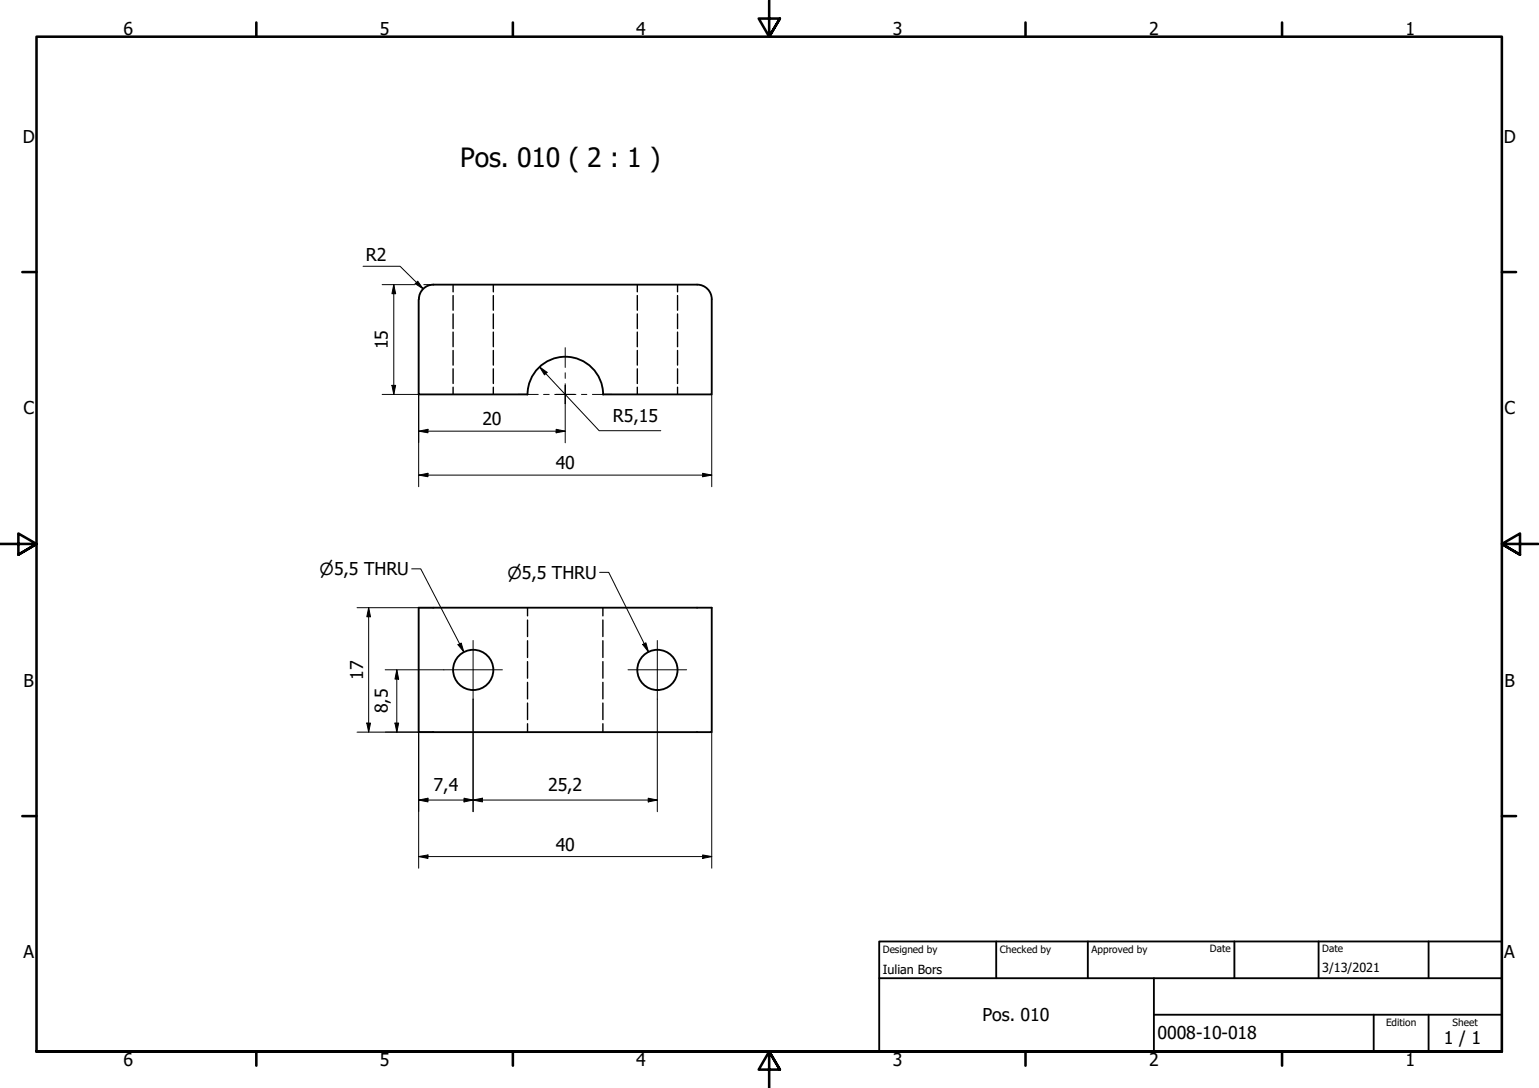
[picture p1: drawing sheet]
<svg xmlns="http://www.w3.org/2000/svg" width="420mm" height="297mm" viewBox="0 0 420 297" stroke-linecap="round" stroke-linejoin="round" font-family="sans-serif">
<!-- layer: Hidden (ISO) -->
<g fill="none" stroke="#000" stroke-width=".38">
<path d="M123.7 77.7v2M134.7 77.7v2M174 77.7v2M185 77.7v2M123.7 80.7v4M123.7 85.7v4M123.7 90.7v4M123.7 95.7v4M134.7 80.7v4M134.7 85.7v4M134.7 90.7v4M134.7 95.7v4"/>
<path d="M174 80.7v4M174 85.7v4M174 90.7v4M174 95.7v4M185 80.7v4M185 85.7v4M185 90.7v4M185 95.7v4M123.7 100.7v4M123.7 105.7v2M134.7 100.7v4M134.7 105.7v2"/>
<path d="M174 100.7v4M174 105.7v2M185 100.7v4M185 105.7v2M144 165.9v2.2M144 169.3v4.5M144 174.9v4.6M164.6 165.9v2.2M164.6 169.3v4.5M164.6 174.9v4.6M144 180.6v4.6M144 186.3v4.5"/>
<path d="M144 191.9v4.6M144 197.6v2.3M164.6 180.6v4.6M164.6 186.3v4.5M164.6 191.9v4.6M164.6 197.6v2.3"/>
</g>
<!-- layer: Visible (ISO) -->
<g fill="none" stroke="#000" stroke-width=".51">
<path d="M118.3 77.7h72M118.3 77.7a4 4 0 0 0-3.9 4M190.3 77.7a4 4 0 0 1 4 4v26h-29.7a10.3 10.3 0 0 0-10.3-10.3 10.3 10.3 0 0 0-10.3 10.3h-29.7v-26M114.3 165.9h80v34h-80z"/>
<circle cx="129.2" cy="182.9" r="5.5"/>
<circle cx="179.5" cy="182.9" r="5.5"/>
</g>
<!-- layer: Border (ISO) -->
<g fill="none" stroke="#000" stroke-width=".7">
<path d="M70 6.1v3.9M140 6.1v3.9M210 0v10l-2.9-4.9h5.8l-2.9 4.9 2.9-4.9M280 6.1v3.9M350 6.1v3.9M6.1 74.3h3.9M410 74.3h3.9M0 148.5h10l-5-2.8v5.7l5-2.9-5 2.9M420 148.5h-10l5-2.8v5.7l-5-2.9 5 2.9M6.1 222.8h3.9M410 222.8h3.9M10 287.1v-277.1h400v277.1h-400h400"/>
<path d="M70 287.1v3.8M140 287.1v3.8M212.9 292l-2.9-4.9 2.9 4.9h-5.8l2.9-4.9v9.9M280 287.1v3.8M350 287.1v3.8"/>
</g>
<!-- layer: Title (ISO) -->
<path d="M240 257h170v30.1h-170zM272 257v10.1M297 257v10.1M337 257v10.1M360 257v10.1M390 257v10.1M240 267.1h170M315 277h95M315 267.1v20M375 277v10.1M390 277v10.1" fill="none" stroke="#000" stroke-width=".51"/>
<!-- layer: Dimension (ISO) -->
<g fill="none" stroke="#000" stroke-width=".27">
<path d="M99.1 72.7h10.1l6.3 6.2M104.3 77.7h9M107.5 77.7l.5 2.5h-1zM107.5 77.7v30M113.3 77.5l.7-.7 1.5 2.1zM115.7 77.7h2.6M104.3 107.7h10v25.2M107 105.2h1l-.5 2.5zM114.3 117.7l2.5-.5v1zM114.3 117.7h40M147.3 100.2l2.1 1.4-.7 .7zM147.3 100.2l16.3 17.4h16.8"/>
<path d="M151.8 117.2l2.5 .5-2.5 .5zM154.3 110.2v10.7M194.3 107.7v25.2M114.3 129.7l2.5-.5v1zM114.3 129.7h80M191.8 129.2l2.5 .5-2.5 .5zM97.5 165.9h20.8M100.6 165.9l.6 2.5h-1.1zM100.6 165.9v34M97.5 199.9h20.8M100.1 197.4h1.1l-.6 2.5zM105.2 182.9h16"/>
<path d="M107.8 197.4h1l-.5 2.5zM108.3 182.9l.5 2.5h-1zM108.3 182.9v17M114.3 199.9v37.1M129.2 190.9v30.7M179.5 190.9v30.7M194.3 199.9v37.1M114.3 218.4l2.5-.5v1zM114.3 218.4h65.2M126.7 217.9l2.5 .5-2.5 .5zM129.2 218.4l2.5-.5v1zM177 217.9l2.5 .5-2.5 .5z"/>
<path d="M114.3 233.9l2.5-.5v1zM114.3 233.9h80M191.8 233.4l2.5 .5-2.5 .5z"/>
</g>
<g fill="#000">
<path d="M113.3 77.5l.7-.7 1.5 2.1z" fill-rule="evenodd"/>
<path d="M107.5 77.7l.5 2.5h-1z" fill-rule="evenodd"/>
<path d="M107 105.2h1l-.5 2.5z" fill-rule="evenodd"/>
<path d="M114.3 117.7l2.5-.5v1z" fill-rule="evenodd"/>
<path d="M147.3 100.2l2.1 1.4-.7 .7z" fill-rule="evenodd"/>
<path d="M151.8 117.2l2.5 .5-2.5 .5z" fill-rule="evenodd"/>
<path d="M114.3 129.7l2.5-.5v1z" fill-rule="evenodd"/>
<path d="M191.8 129.2l2.5 .5-2.5 .5z" fill-rule="evenodd"/>
<path d="M100.6 165.9l.6 2.5h-1.1z" fill-rule="evenodd"/>
<path d="M100.1 197.4h1.1l-.6 2.5z" fill-rule="evenodd"/>
<path d="M107.8 197.4h1l-.5 2.5z" fill-rule="evenodd"/>
<path d="M108.3 182.9l.5 2.5h-1z" fill-rule="evenodd"/>
<path d="M114.3 218.4l2.5-.5v1z" fill-rule="evenodd"/>
<path d="M126.7 217.9l2.5 .5-2.5 .5z" fill-rule="evenodd"/>
<path d="M129.2 218.4l2.5-.5v1z" fill-rule="evenodd"/>
<path d="M177 217.9l2.5 .5-2.5 .5z" fill-rule="evenodd"/>
<path d="M114.3 233.9l2.5-.5v1z" fill-rule="evenodd"/>
<path d="M191.8 233.4l2.5 .5-2.5 .5z" fill-rule="evenodd"/>
</g>
<!-- layer: Center Mark (ISO) -->
<g fill="none" stroke="#000" stroke-width=".27">
<path d="M154.3 94.9v5.4M141.5 107.7h5.4M148.4 107.7h1.5M151.4 107.7h2.9h-2.5M154.3 104.8v2.9v-2.5M154.3 110.2v-2.5v2.5M154.3 101.8v1.5M156.8 107.7h-2.5h2.9M158.7 107.7h1.5M161.7 107.7h5.4M129.2 174.9v16M179.5 174.9v16"/>
<path d="M121.2 182.9h16M171.4 182.9h16.1"/>
</g>
<!-- layer: Symbol (ISO) -->
<path d="M112.4 155.3h2.5l11.7 22.7M163.7 156.3h2.5l10.8 21.7M125 176l.9-.4 .7 2.4zM175.5 175.9l.8-.4 .7 2.5z" fill="none" stroke="#000" stroke-width=".27"/>
<g fill="#000">
<path d="M125 176l.9-.4 .7 2.4z" fill-rule="evenodd"/>
<path d="M175.5 175.9l.8-.4 .7 2.5z" fill-rule="evenodd"/>
</g>
<text font-size="7.2" x="125.6" y="45.7">Pos. 010 ( 2 : 1 )</text>
<g font-size="4.8">
<text x="33.7" y="9.6">6</text>
<text x="103.7" y="9.6">5</text>
<text x="173.7" y="9.6">4</text>
<text x="243.7" y="9.6">3</text>
<text x="313.7" y="9.6">2</text>
<text x="383.7" y="9.6">1</text>
<text x="6.2" y="38.9">D</text>
<text x="410.5" y="38.9">D</text>
<text x="99.9" y="71.2">R2</text>
<text x="105.9" y="95.3" transform="rotate(-90 105.9 95.3)">15</text>
<text x="6.4" y="113.1">C</text>
<text x="410.7" y="113.1">C</text>
<text x="131.7" y="116.1">20</text>
<text x="167.3" y="115.2">R5,15</text>
<text x="151.7" y="128.1">40</text>
<text x="99.1" y="185.5" transform="rotate(-90 99.1 185.5)">17</text>
<text x="6.4" y="187.4">B</text>
<text x="410.7" y="187.4">B</text>
<text x="105.9" y="194.7" transform="rotate(-90 105.9 194.7)">8,5</text>
<text x="118.4" y="216.1">7,4</text>
<text x="149.7" y="216.1">25,2</text>
<text x="151.7" y="232.3">40</text>
<text x="6.4" y="261.7">A</text>
<text x="410.7" y="261.7">A</text>
<text x="268.2" y="278.8">Pos. 010</text>
<text x="316" y="283.8">0008-10-018</text>
<text x="394.2" y="285">1 / 1</text>
<text x="33.7" y="290.9">6</text>
<text x="103.7" y="290.9">5</text>
<text x="173.7" y="290.9">4</text>
<text x="243.7" y="290.9">3</text>
<text x="313.7" y="290.9">2</text>
<text x="383.7" y="290.9">1</text>
</g>
<g font-size="4.6">
<text x="87.2" y="157.1">⌀5,5 THRU</text>
<text x="138.6" y="158">⌀5,5 THRU</text>
</g>
<g font-size="3.4">
<text x="241" y="266">Iulian Bors</text>
<text x="361" y="265.5">3/13/2021</text>
</g>
<g font-size="2.7">
<text x="241" y="260.1">Designed by</text>
<text x="273" y="260.1">Checked by</text>
<text x="298" y="260.1">Approved by</text>
<text x="330.3" y="260">Date</text>
<text x="361" y="260">Date</text>
<text x="378.4" y="280.1">Edition</text>
<text x="396.6" y="280.1">Sheet</text>
</g>
</svg>
